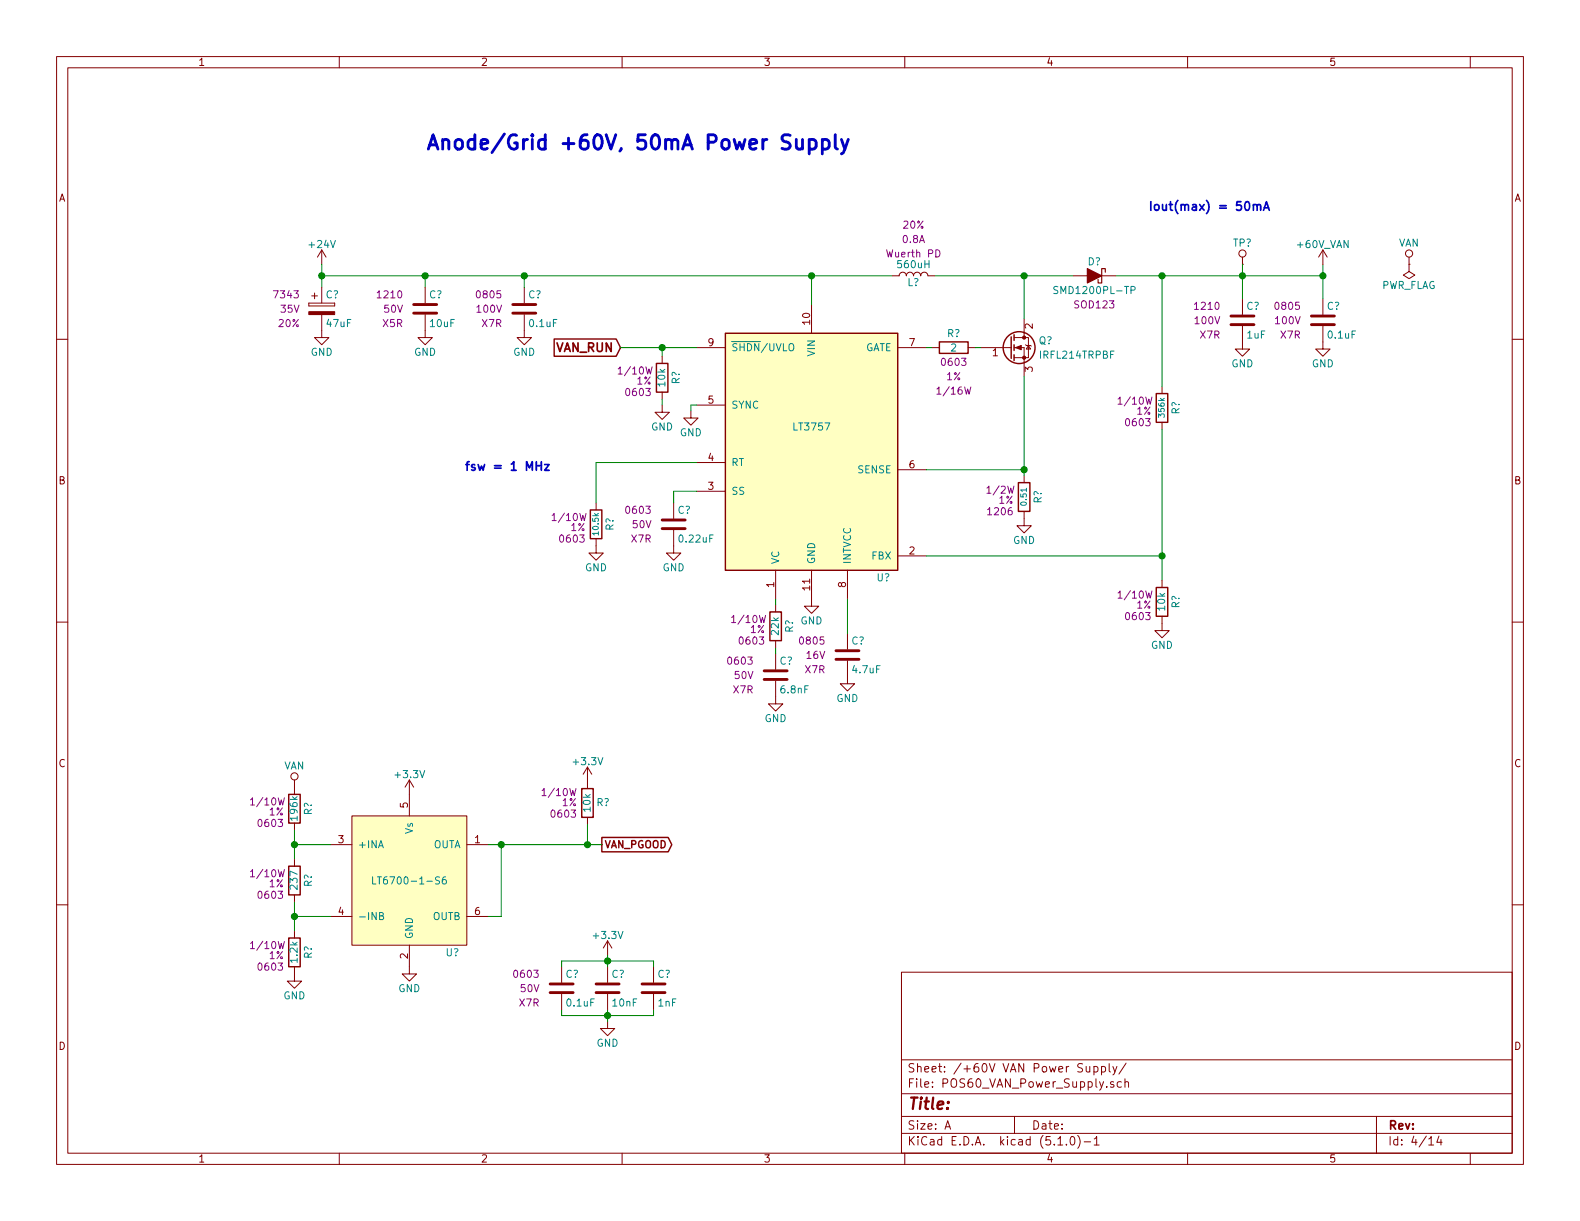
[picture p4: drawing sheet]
EESchema Schematic File Version 4
LIBS:VFD_Clock-cache
EELAYER 29 0
EELAYER END
$Descr A 11000 8500
encoding utf-8
Sheet 4 14
Title ""
Date ""
Rev ""
Comp ""
Comment1 ""
Comment2 ""
Comment3 ""
Comment4 ""
$EndDescr
$Comp
L Custom_Library:LT3757 U?
U 1 1
P 5650 2970
F 0 "U?" H 6150 1920 50  0000 C CNN
F 1 "LT3757" H 5650 2970 50  0000 C CNN
F 2 "Housings_DFN_QFN:DFN-10-1EP_3x3mm_Pitch0.5mm" H 5650 3670 60  0001 C CNN
F 3 "" H 5650 3670 60  0001 C CNN
F 4 "LT3757EDD#PBF-ND" H 0   0   50  0001 C CNN "Digi-Key PN"
	1    5650 2970
	1    0    0    -1  
$EndComp
$Comp
L power:GND #PWR?
U 1 1
P 5650 4170
F 0 "#PWR?" H 5650 3920 50  0001 C CNN
F 1 "GND" H 5650 4020 50  0000 C CNN
F 2 "" H 5650 4170 50  0001 C CNN
F 3 "" H 5650 4170 50  0001 C CNN
	1    5650 4170
	1    0    0    -1  
$EndComp
$Comp
L power:GND #PWR?
U 1 1
P 5900 4710
F 0 "#PWR?" H 5900 4460 50  0001 C CNN
F 1 "GND" H 5900 4560 50  0000 C CNN
F 2 "" H 5900 4710 50  0001 C CNN
F 3 "" H 5900 4710 50  0001 C CNN
	1    5900 4710
	1    0    0    -1  
$EndComp
$Comp
L power:GND #PWR?
U 1 1
P 5400 4850
F 0 "#PWR?" H 5400 4600 50  0001 C CNN
F 1 "GND" H 5400 4700 50  0000 C CNN
F 2 "" H 5400 4850 50  0001 C CNN
F 3 "" H 5400 4850 50  0001 C CNN
	1    5400 4850
	1    0    0    -1  
$EndComp
$Comp
L Device:Q_NMOS_GDS Q?
U 1 1
P 7030 2420
F 0 "Q?" H 7230 2470 50  0000 L CNN
F 1 "IRFL214TRPBF" H 7230 2370 50  0000 L CNN
F 2 "TO_SOT_Packages_SMD:SOT-223-3_TabPin2" H 7230 2520 50  0001 C CNN
F 3 "" H 7030 2420 50  0001 C CNN
F 4 "IRFL214PBFCT-ND" H 0   0   50  0001 C CNN "Digi-Key PN"
	1    7030 2420
	1    0    0    -1  
$EndComp
$Comp
L power:GND #PWR?
U 1 1
P 7130 3610
F 0 "#PWR?" H 7130 3360 50  0001 C CNN
F 1 "GND" H 7130 3460 50  0000 C CNN
F 2 "" H 7130 3610 50  0001 C CNN
F 3 "" H 7130 3610 50  0001 C CNN
	1    7130 3610
	1    0    0    -1  
$EndComp
$Comp
L power:GND #PWR?
U 1 1
P 4690 3800
F 0 "#PWR?" H 4690 3550 50  0001 C CNN
F 1 "GND" H 4690 3650 50  0000 C CNN
F 2 "" H 4690 3800 50  0001 C CNN
F 3 "" H 4690 3800 50  0001 C CNN
	1    4690 3800
	1    0    0    -1  
$EndComp
$Comp
L power:GND #PWR?
U 1 1
P 4150 3800
F 0 "#PWR?" H 4150 3550 50  0001 C CNN
F 1 "GND" H 4150 3650 50  0000 C CNN
F 2 "" H 4150 3800 50  0001 C CNN
F 3 "" H 4150 3800 50  0001 C CNN
	1    4150 3800
	1    0    0    -1  
$EndComp
$Comp
L power:GND #PWR?
U 1 1
P 4810 2860
F 0 "#PWR?" H 4810 2610 50  0001 C CNN
F 1 "GND" H 4810 2710 50  0000 C CNN
F 2 "" H 4810 2860 50  0001 C CNN
F 3 "" H 4810 2860 50  0001 C CNN
	1    4810 2860
	1    0    0    -1  
$EndComp
Text GLabel 4320 2420 0    60   Input ~ 12
VAN_RUN
$Comp
L power:GND #PWR?
U 1 1
P 8090 4340
F 0 "#PWR?" H 8090 4090 50  0001 C CNN
F 1 "GND" H 8090 4190 50  0000 C CNN
F 2 "" H 8090 4340 50  0001 C CNN
F 3 "" H 8090 4340 50  0001 C CNN
	1    8090 4340
	1    0    0    -1  
$EndComp
$Comp
L power:GND #PWR?
U 1 1
P 4610 2820
F 0 "#PWR?" H 4610 2570 50  0001 C CNN
F 1 "GND" H 4610 2670 50  0000 C CNN
F 2 "" H 4610 2820 50  0001 C CNN
F 3 "" H 4610 2820 50  0001 C CNN
	1    4610 2820
	1    0    0    -1  
$EndComp
$Comp
L power:GND #PWR?
U 1 1
P 9210 2380
F 0 "#PWR?" H 9210 2130 50  0001 C CNN
F 1 "GND" H 9210 2230 50  0000 C CNN
F 2 "" H 9210 2380 50  0001 C CNN
F 3 "" H 9210 2380 50  0001 C CNN
	1    9210 2380
	1    0    0    -1  
$EndComp
$Comp
L power:GND #PWR?
U 1 1
P 8650 2380
F 0 "#PWR?" H 8650 2130 50  0001 C CNN
F 1 "GND" H 8650 2230 50  0000 C CNN
F 2 "" H 8650 2380 50  0001 C CNN
F 3 "" H 8650 2380 50  0001 C CNN
	1    8650 2380
	1    0    0    -1  
$EndComp
$Comp
L Custom_Library:C_Custom C?
U 1 1
P 4690 3650
F 0 "C?" H 4715 3750 50  0000 L CNN
F 1 "0.22uF" H 4715 3550 50  0000 L CNN
F 2 "Capacitors_SMD:C_0603" H 4728 3500 50  0001 C CNN
F 3 "" H 4715 3750 50  0001 C CNN
F 4 "0603" H 4540 3750 50  0000 R CNN "display_footprint"
F 5 "50V" H 4540 3650 50  0000 R CNN "Voltage"
F 6 "X7R" H 4540 3550 50  0000 R CNN "Dielectric"
F 7 "490-5402-1-ND" H -80 0   50  0001 C CNN "Digi-Key PN"
	1    4690 3650
	1    0    0    -1  
$EndComp
$Comp
L Custom_Library:C_Custom C?
U 1 1
P 5400 4700
F 0 "C?" H 5425 4800 50  0000 L CNN
F 1 "6.8nF" H 5425 4600 50  0000 L CNN
F 2 "Capacitors_SMD:C_0603" H 5438 4550 50  0001 C CNN
F 3 "" H 5425 4800 50  0001 C CNN
F 4 "0603" H 5250 4800 50  0000 R CNN "display_footprint"
F 5 "50V" H 5250 4700 50  0000 R CNN "Voltage"
F 6 "X7R" H 5250 4600 50  0000 R CNN "Dielectric"
F 7 "399-1089-1-ND" H 0   0   50  0001 C CNN "Digi-Key PN"
	1    5400 4700
	1    0    0    -1  
$EndComp
$Comp
L Custom_Library:C_Custom C?
U 1 1
P 5900 4560
F 0 "C?" H 5925 4660 50  0000 L CNN
F 1 "4.7uF" H 5925 4460 50  0000 L CNN
F 2 "Capacitors_SMD:C_0805" H 5938 4410 50  0001 C CNN
F 3 "" H 5925 4660 50  0001 C CNN
F 4 "0805" H 5750 4660 50  0000 R CNN "display_footprint"
F 5 "16V" H 5750 4560 50  0000 R CNN "Voltage"
F 6 "X7R" H 5750 4460 50  0000 R CNN "Dielectric"
F 7 "1276-2970-1-ND" H 0   0   50  0001 C CNN "Digi-Key PN"
	1    5900 4560
	1    0    0    -1  
$EndComp
$Comp
L Custom_Library:C_Custom C?
U 1 1
P 8650 2230
F 0 "C?" H 8675 2330 50  0000 L CNN
F 1 "1uF" H 8675 2130 50  0000 L CNN
F 2 "Capacitors_SMD:C_1210" H 8688 2080 50  0001 C CNN
F 3 "" H 8675 2330 50  0001 C CNN
F 4 "1210" H 8500 2330 50  0000 R CNN "display_footprint"
F 5 "100V" H 8500 2230 50  0000 R CNN "Voltage"
F 6 "X7R" H 8500 2130 50  0000 R CNN "Dielectric"
F 7 "490-1857-1-ND" H 0   0   50  0001 C CNN "Digi-Key PN"
	1    8650 2230
	1    0    0    -1  
$EndComp
$Comp
L Custom_Library:C_Custom C?
U 1 1
P 9210 2230
F 0 "C?" H 9235 2330 50  0000 L CNN
F 1 "0.1uF" H 9235 2130 50  0000 L CNN
F 2 "Capacitors_SMD:C_0805" H 9248 2080 50  0001 C CNN
F 3 "" H 9235 2330 50  0001 C CNN
F 4 "0805" H 9060 2330 50  0000 R CNN "display_footprint"
F 5 "100V" H 9060 2230 50  0000 R CNN "Voltage"
F 6 "X7R" H 9060 2130 50  0000 R CNN "Dielectric"
F 7 "490-4789-1-ND" H 0   0   50  0001 C CNN "Digi-Key PN"
	1    9210 2230
	1    0    0    -1  
$EndComp
$Comp
L Custom_Library:R_Custom R?
U 1 1
P 4610 2630
F 0 "R?" V 4510 2630 50  0000 C CNN
F 1 "10k" V 4610 2630 50  0000 C CNN
F 2 "Resistors_SMD:R_0603" H 4610 2630 50  0001 C CNN
F 3 "" H 4610 2630 50  0001 C CNN
F 4 "0603" H 4680 2530 50  0000 L CNN "display_footprint"
F 5 "1%" H 4680 2610 50  0000 L CNN "Tolerance"
F 6 "1/10W" H 4670 2680 50  0000 L CNN "Wattage"
F 7 "P10.0KHCT-ND" H 0   0   50  0001 C CNN "Digi-Key PN"
	1    4610 2630
	-1   0    0    -1  
$EndComp
$Comp
L Custom_Library:R_Custom R?
U 1 1
P 4150 3650
F 0 "R?" V 4050 3650 50  0000 C CNN
F 1 "10.5k" V 4150 3650 40  0000 C CNN
F 2 "Resistors_SMD:R_0603" H 4150 3650 50  0001 C CNN
F 3 "" H 4150 3650 50  0001 C CNN
F 4 "0603" H 4220 3550 50  0000 L CNN "display_footprint"
F 5 "1%" H 4220 3630 50  0000 L CNN "Tolerance"
F 6 "1/10W" H 4210 3700 50  0000 L CNN "Wattage"
F 7 "P10.5KHCT-ND" H -80 0   50  0001 C CNN "Digi-Key PN"
	1    4150 3650
	-1   0    0    -1  
$EndComp
$Comp
L Custom_Library:R_Custom R?
U 1 1
P 5400 4360
F 0 "R?" V 5300 4360 50  0000 C CNN
F 1 "22k" V 5400 4360 50  0000 C CNN
F 2 "Resistors_SMD:R_0603" H 5400 4360 50  0001 C CNN
F 3 "" H 5400 4360 50  0001 C CNN
F 4 "0603" H 5470 4260 50  0000 L CNN "display_footprint"
F 5 "1%" H 5470 4340 50  0000 L CNN "Tolerance"
F 6 "1/10W" H 5460 4410 50  0000 L CNN "Wattage"
F 7 "541-22.0KHCT-ND" H 0   0   50  0001 C CNN "Digi-Key PN"
	1    5400 4360
	-1   0    0    -1  
$EndComp
$Comp
L Custom_Library:L_Custom L?
U 1 1
P 6360 1920
F 0 "L?" V 6310 1920 50  0000 C CNN
F 1 "560uH" V 6435 1920 50  0000 C CNN
F 2 "Inductors_SMD:L_Wuerth_WE-PD-Typ-LS" H 6360 1920 50  0001 C CNN
F 3 "" H 6360 1920 50  0001 C CNN
F 4 "Wuerth PD" V 6510 1920 50  0000 C CNN "display_footprint"
F 5 "0.8A" V 6610 1920 50  0000 C CNN "Ampacity"
F 6 "20%" V 6710 1920 50  0000 C CNN "Tolerance"
F 7 "732-1691-1-ND" V 6360 1920 60  0001 C CNN "Digi-Key PN"
	1    6360 1920
	0    -1   -1   0   
$EndComp
$Comp
L Custom_Library:R_Custom R?
U 1 1
P 6640 2420
F 0 "R?" V 6540 2420 50  0000 C CNN
F 1 "2" V 6640 2420 50  0000 C CNN
F 2 "Resistors_SMD:R_0603" H 6640 2420 50  0001 C CNN
F 3 "" H 6640 2420 50  0001 C CNN
F 4 "0603" V 6740 2420 50  0000 C CNN "display_footprint"
F 5 "1%" V 6840 2420 50  0000 C CNN "Tolerance"
F 6 "1/16W" V 6940 2420 50  0000 C CNN "Wattage"
F 7 "541-2.00SCT-ND" H 0   0   50  0001 C CNN "Digi-Key PN"
	1    6640 2420
	0    1    1    0   
$EndComp
$Comp
L Custom_Library:R_Custom R?
U 1 1
P 7130 3460
F 0 "R?" V 7030 3460 50  0000 C CNN
F 1 "0.51" V 7130 3460 40  0000 C CNN
F 2 "Resistors_SMD:R_1206" H 7130 3460 50  0001 C CNN
F 3 "" H 7130 3460 50  0001 C CNN
F 4 "1206" H 7200 3360 50  0000 L CNN "display_footprint"
F 5 "1%" H 7200 3440 50  0000 L CNN "Tolerance"
F 6 "1/2W" H 7190 3510 50  0000 L CNN "Wattage"
F 7 "CRL1206-FW-R510ELF" H 0   0   50  0001 C CNN "Digi-Key PN"
	1    7130 3460
	-1   0    0    -1  
$EndComp
$Comp
L Custom_Library:R_Custom R?
U 1 1
P 8090 2840
F 0 "R?" V 7990 2840 50  0000 C CNN
F 1 "356k" V 8090 2840 40  0000 C CNN
F 2 "Resistors_SMD:R_0603" H 8090 2840 50  0001 C CNN
F 3 "" H 8090 2840 50  0001 C CNN
F 4 "0603" H 8160 2740 50  0000 L CNN "display_footprint"
F 5 "1%" H 8160 2820 50  0000 L CNN "Tolerance"
F 6 "1/10W" H 8150 2890 50  0000 L CNN "Wattage"
F 7 "541-56.0KHCT-ND" H 0   0   50  0001 C CNN "Digi-Key PN"
	1    8090 2840
	-1   0    0    -1  
$EndComp
$Comp
L Custom_Library:R_Custom R?
U 1 1
P 8090 4190
F 0 "R?" V 7990 4190 50  0000 C CNN
F 1 "10k" V 8090 4190 50  0000 C CNN
F 2 "Resistors_SMD:R_0603" H 8090 4190 50  0001 C CNN
F 3 "" H 8090 4190 50  0001 C CNN
F 4 "0603" H 8160 4090 50  0000 L CNN "display_footprint"
F 5 "1%" H 8160 4170 50  0000 L CNN "Tolerance"
F 6 "1/10W" H 8150 4240 50  0000 L CNN "Wattage"
F 7 "P10.0KHCT-ND" H 0   0   50  0001 C CNN "Digi-Key PN"
	1    8090 4190
	-1   0    0    -1  
$EndComp
$Comp
L Custom_Library:D_Schottky_Custom D?
U 1 1
P 7620 1920
F 0 "D?" H 7620 2020 50  0000 C CNN
F 1 "SMD1200PL-TP‎" H 7620 1820 50  0000 C CNN
F 2 "Diodes_SMD:D_SOD-123" H 7620 1920 50  0001 C CNN
F 3 "" H 7620 2020 50  0001 C CNN
F 4 "SOD123" H 7620 1720 50  0000 C CNN "display_footprint"
F 5 "SMD1200PL-TPMSCT-ND" H 100 0   50  0001 C CNN "Digi-Key PN"
	1    7620 1920
	-1   0    0    -1  
$EndComp
$Comp
L Custom_Library:C_Custom C?
U 1 1
P 2960 2150
F 0 "C?" H 2985 2250 50  0000 L CNN
F 1 "10uF" H 2985 2050 50  0000 L CNN
F 2 "Capacitors_SMD:C_1210" H 2998 2000 50  0001 C CNN
F 3 "" H 2985 2250 50  0001 C CNN
F 4 "1210" H 2810 2250 50  0000 R CNN "display_footprint"
F 5 "50V" H 2810 2150 50  0000 R CNN "Voltage"
F 6 "X5R" H 2810 2050 50  0000 R CNN "Dielectric"
F 7 "490-8590-1-ND" H 0   0   50  0001 C CNN "Digi-Key PN"
	1    2960 2150
	1    0    0    -1  
$EndComp
$Comp
L power:GND #PWR?
U 1 1
P 2960 2300
F 0 "#PWR?" H 2960 2050 50  0001 C CNN
F 1 "GND" H 2960 2150 50  0000 C CNN
F 2 "" H 2960 2300 50  0001 C CNN
F 3 "" H 2960 2300 50  0001 C CNN
	1    2960 2300
	1    0    0    -1  
$EndComp
$Comp
L power:+24V #PWR?
U 1 1
P 2240 1840
F 0 "#PWR?" H 2240 1690 50  0001 C CNN
F 1 "+24V" H 2240 1980 50  0000 C CNN
F 2 "" H 2240 1840 50  0001 C CNN
F 3 "" H 2240 1840 50  0001 C CNN
	1    2240 1840
	1    0    0    -1  
$EndComp
$Comp
L Custom_Library:LT6700-1-S6 U?
U 1 1
P 2850 6130
F 0 "U?" H 3150 5630 50  0000 C CNN
F 1 "LT6700-1-S6" H 2850 6130 50  0000 C CNN
F 2 "TO_SOT_Packages_SMD:SOT-23-6" H 2850 6730 60  0001 C CNN
F 3 "" H 2850 6730 60  0001 C CNN
F 4 "LT6700CS6-1#TRMPBFCT-ND" H 0   0   50  0001 C CNN "Digi-Key PN"
	1    2850 6130
	1    0    0    -1  
$EndComp
$Comp
L power:GND #PWR?
U 1 1
P 4230 7110
F 0 "#PWR?" H 4230 6860 50  0001 C CNN
F 1 "GND" H 4230 6960 50  0000 C CNN
F 2 "" H 4230 7110 50  0000 C CNN
F 3 "" H 4230 7110 50  0000 C CNN
	1    4230 7110
	1    0    0    -1  
$EndComp
$Comp
L Custom_Library:C_Custom C?
U 1 1
P 3910 6880
F 0 "C?" H 3935 6980 50  0000 L CNN
F 1 "0.1uF" H 3935 6780 50  0000 L CNN
F 2 "Capacitors_SMD:C_0603" H 3948 6730 50  0001 C CNN
F 3 "" H 3935 6980 50  0001 C CNN
F 4 "0603" H 3760 6980 50  0000 R CNN "display_footprint"
F 5 "50V" H 3760 6880 50  0000 R CNN "Voltage"
F 6 "X7R" H 3760 6780 50  0000 R CNN "Dielectric"
F 7 "399-6856-1-ND" H 0   0   50  0001 C CNN "Digi-Key PN"
	1    3910 6880
	1    0    0    -1  
$EndComp
$Comp
L Custom_Library:C_Custom C?
U 1 1
P 4550 6880
F 0 "C?" H 4575 6980 50  0000 L CNN
F 1 "1nF" H 4575 6780 50  0000 L CNN
F 2 "Capacitors_SMD:C_0603" H 4588 6730 50  0001 C CNN
F 3 "" H 4575 6980 50  0001 C CNN
F 4 "0603" H 4400 6980 50  0001 R CNN "display_footprint"
F 5 "50V" H 4400 6880 50  0001 R CNN "Voltage"
F 6 "X7R" H 4400 6780 50  0001 R CNN "Dielectric"
F 7 "399-1083-1-ND" H 0   0   50  0001 C CNN "Digi-Key PN"
	1    4550 6880
	1    0    0    -1  
$EndComp
$Comp
L Custom_Library:C_Custom C?
U 1 1
P 4230 6880
F 0 "C?" H 4255 6980 50  0000 L CNN
F 1 "10nF" H 4255 6780 50  0000 L CNN
F 2 "Capacitors_SMD:C_0603" H 4268 6730 50  0001 C CNN
F 3 "" H 4255 6980 50  0001 C CNN
F 4 "0603" H 4080 6980 50  0001 R CNN "display_footprint"
F 5 "50V" H 4080 6880 50  0001 R CNN "Voltage"
F 6 "X7R" H 4080 6780 50  0001 R CNN "Dielectric"
F 7 "399-1092-1-ND" H 0   0   50  0001 C CNN "Digi-Key PN"
	1    4230 6880
	1    0    0    -1  
$EndComp
$Comp
L power:+3.3V #PWR?
U 1 1
P 4230 6650
F 0 "#PWR?" H 4230 6500 50  0001 C CNN
F 1 "+3.3V" H 4230 6790 50  0000 C CNN
F 2 "" H 4230 6650 50  0000 C CNN
F 3 "" H 4230 6650 50  0000 C CNN
	1    4230 6650
	1    0    0    -1  
$EndComp
$Comp
L power:GND #PWR?
U 1 1
P 2850 6730
F 0 "#PWR?" H 2850 6480 50  0001 C CNN
F 1 "GND" H 2850 6580 50  0000 C CNN
F 2 "" H 2850 6730 50  0000 C CNN
F 3 "" H 2850 6730 50  0000 C CNN
	1    2850 6730
	1    0    0    -1  
$EndComp
$Comp
L power:+3.3V #PWR?
U 1 1
P 2850 5530
F 0 "#PWR?" H 2850 5380 50  0001 C CNN
F 1 "+3.3V" H 2850 5670 50  0000 C CNN
F 2 "" H 2850 5530 50  0000 C CNN
F 3 "" H 2850 5530 50  0000 C CNN
	1    2850 5530
	1    0    0    -1  
$EndComp
$Comp
L Custom_Library:R_Custom R?
U 1 1
P 2050 6130
F 0 "R?" V 1950 6130 50  0000 C CNN
F 1 "237" V 2050 6130 50  0000 C CNN
F 2 "Resistors_SMD:R_0603" H 2050 6130 50  0001 C CNN
F 3 "" H 2050 6130 50  0001 C CNN
F 4 "0603" H 2120 6030 50  0000 L CNN "display_footprint"
F 5 "1%" H 2120 6110 50  0000 L CNN "Tolerance"
F 6 "1/10W" H 2110 6180 50  0000 L CNN "Wattage"
F 7 "541-237HCT-ND" H 0   0   50  0001 C CNN "Digi-Key PN"
	1    2050 6130
	-1   0    0    -1  
$EndComp
$Comp
L Custom_Library:R_Custom R?
U 1 1
P 2050 5630
F 0 "R?" V 1950 5630 50  0000 C CNN
F 1 "196k" V 2050 5630 50  0000 C CNN
F 2 "Resistors_SMD:R_0603" H 2050 5630 50  0001 C CNN
F 3 "" H 2050 5630 50  0001 C CNN
F 4 "0603" H 2120 5530 50  0000 L CNN "display_footprint"
F 5 "1%" H 2120 5610 50  0000 L CNN "Tolerance"
F 6 "1/10W" H 2110 5680 50  0000 L CNN "Wattage"
F 7 "P196KHCT-ND" H 0   0   50  0001 C CNN "Digi-Key PN"
	1    2050 5630
	-1   0    0    -1  
$EndComp
$Comp
L Custom_Library:R_Custom R?
U 1 1
P 2050 6630
F 0 "R?" V 1950 6630 50  0000 C CNN
F 1 "1.2k" V 2050 6630 50  0000 C CNN
F 2 "Resistors_SMD:R_0603" H 2050 6630 50  0001 C CNN
F 3 "" H 2050 6630 50  0001 C CNN
F 4 "0603" H 2120 6530 50  0000 L CNN "display_footprint"
F 5 "1%" H 2120 6610 50  0000 L CNN "Tolerance"
F 6 "1/10W" H 2110 6680 50  0000 L CNN "Wattage"
F 7 "P1.20KHCT-ND" H 0   0   50  0001 C CNN "Digi-Key PN"
	1    2050 6630
	-1   0    0    -1  
$EndComp
$Comp
L Custom_Library:VAN #PWR?
U 1 1
P 2050 5480
F 0 "#PWR?" H 2050 5330 50  0001 C CNN
F 1 "VAN" H 2050 5630 50  0000 C CNN
F 2 "" H 2050 5480 50  0001 C CNN
F 3 "" H 2050 5480 50  0001 C CNN
	1    2050 5480
	1    0    0    -1  
$EndComp
$Comp
L power:GND #PWR?
U 1 1
P 2050 6780
F 0 "#PWR?" H 2050 6530 50  0001 C CNN
F 1 "GND" H 2050 6630 50  0000 C CNN
F 2 "" H 2050 6780 50  0000 C CNN
F 3 "" H 2050 6780 50  0000 C CNN
	1    2050 6780
	1    0    0    -1  
$EndComp
Text GLabel 4190 5880 2    50   Output ~ 10
VAN_PGOOD
$Comp
L Custom_Library:R_Custom R?
U 1 1
P 4090 5590
F 0 "R?" H 4030 5590 50  0000 R CNN
F 1 "10k" V 4090 5590 50  0000 C CNN
F 2 "Resistors_SMD:R_0603" H 4090 5590 50  0001 C CNN
F 3 "" H 4090 5590 50  0001 C CNN
F 4 "0603" H 4160 5670 50  0000 L CNN "display_footprint"
F 5 "1%" H 4160 5590 50  0000 L CNN "Tolerance"
F 6 "1/10W" H 4160 5520 50  0000 L CNN "Wattage"
F 7 "P10.0KHCT-ND" H 0   0   50  0001 C CNN "Digi-Key PN"
	1    4090 5590
	-1   0    0    1   
$EndComp
$Comp
L power:+3.3V #PWR?
U 1 1
P 4090 5440
F 0 "#PWR?" H 4090 5290 50  0001 C CNN
F 1 "+3.3V" H 4090 5580 50  0000 C CNN
F 2 "" H 4090 5440 50  0000 C CNN
F 3 "" H 4090 5440 50  0000 C CNN
	1    4090 5440
	1    0    0    -1  
$EndComp
Text Notes 3230 3290 0    60   ~ 12
fsw = 1 MHz
Text Notes 7990 1480 0    60   ~ 12
Iout(max) = 50mA
Wire Wire Line
	5900 4410 5900 4170
Wire Wire Line
	5400 4550 5400 4510
Wire Wire Line
	5400 4210 5400 4170
Wire Wire Line
	6450 2420 6490 2420
Wire Wire Line
	6830 2420 6790 2420
Wire Wire Line
	7130 2620 7130 3270
Wire Wire Line
	7130 3270 6450 3270
Connection ~ 7130 3270
Wire Wire Line
	5650 1920 5650 2120
Wire Wire Line
	6510 1920 7130 1920
Connection ~ 7130 1920
Wire Wire Line
	4150 3500 4150 3220
Wire Wire Line
	4690 3500 4690 3420
Wire Wire Line
	8090 2990 8090 3870
Wire Wire Line
	8090 3870 6450 3870
Connection ~ 8090 3870
Wire Wire Line
	8090 2690 8090 1920
Wire Wire Line
	7770 1920 8090 1920
Wire Wire Line
	4810 2820 4810 2860
Wire Wire Line
	4810 2820 4850 2820
Wire Wire Line
	4610 2480 4610 2420
Wire Wire Line
	4320 2420 4610 2420
Connection ~ 4610 2420
Wire Wire Line
	4610 2820 4610 2780
Connection ~ 5650 1920
Wire Wire Line
	8650 1920 8650 2080
Connection ~ 8090 1920
Connection ~ 8650 1920
Wire Wire Line
	9210 1840 9210 1920
Wire Wire Line
	2960 1920 3650 1920
Connection ~ 2960 1920
Connection ~ 9210 1920
Wire Wire Line
	3910 6690 3910 6730
Connection ~ 4230 6690
Wire Wire Line
	4550 6690 4550 6730
Wire Wire Line
	3910 6690 4230 6690
Wire Wire Line
	4230 6650 4230 6690
Wire Wire Line
	3910 7070 3910 7030
Connection ~ 4230 7070
Wire Wire Line
	4550 7070 4550 7030
Wire Wire Line
	3910 7070 4230 7070
Wire Wire Line
	4230 7030 4230 7070
Wire Wire Line
	3490 5880 3490 6380
Wire Wire Line
	2050 6280 2050 6380
Connection ~ 2050 6380
Wire Wire Line
	2050 5780 2050 5880
Connection ~ 2050 5880
Wire Wire Line
	4090 5740 4090 5880
Connection ~ 4090 5880
Connection ~ 3490 5880
Wire Wire Line
	7130 1920 7130 2220
$Comp
L Custom_Library:VAN #PWR?
U 1 1
P 9810 1840
F 0 "#PWR?" H 9810 1690 50  0001 C CNN
F 1 "VAN" H 9810 1990 50  0000 C CNN
F 2 "" H 9810 1840 50  0001 C CNN
F 3 "" H 9810 1840 50  0001 C CNN
	1    9810 1840
	1    0    0    -1  
$EndComp
$Comp
L power:PWR_FLAG #FLG?
U 1 1
P 9810 1840
F 0 "#FLG?" H 9810 1915 50  0001 C CNN
F 1 "PWR_FLAG" H 9810 1990 50  0000 C CNN
F 2 "" H 9810 1840 50  0001 C CNN
F 3 "" H 9810 1840 50  0001 C CNN
	1    9810 1840
	-1   0    0    1   
$EndComp
Wire Wire Line
	7130 3270 7130 3310
Wire Wire Line
	7130 1920 7470 1920
Wire Wire Line
	8090 3870 8090 4040
Wire Wire Line
	4610 2420 4850 2420
Wire Wire Line
	5650 1920 6210 1920
Wire Wire Line
	8090 1920 8650 1920
Wire Wire Line
	8650 1920 9210 1920
Wire Wire Line
	2960 1920 2960 2000
Wire Wire Line
	9210 1920 9210 2080
Wire Wire Line
	4230 6690 4550 6690
Wire Wire Line
	4230 6690 4230 6730
Wire Wire Line
	4230 7070 4550 7070
Wire Wire Line
	4230 7070 4230 7110
Wire Wire Line
	2050 6380 2050 6480
Wire Wire Line
	2050 5880 2050 5980
Wire Wire Line
	4090 5880 4190 5880
Wire Wire Line
	3490 5880 4090 5880
$Comp
L Custom_Library:TP TP?
U 1 1
P 8650 1840
AR Path="/5A557C58/5B52EF33" Ref="TP?"  Part="1" 
AR Path="/5A0BC776/5B52EF33" Ref="TP?"  Part="1" 
F 0 "TP?" H 8650 1990 50  0000 C CNN
F 1 "TP" H 8650 1990 50  0001 C CNN
F 2 "Measurement_Points:Measurement_Point_Round-SMD-Pad_Small" H 8650 1840 60  0001 C CNN
F 3 "" H 8650 1840 60  0000 C CNN
	1    8650 1840
	1    0    0    -1  
$EndComp
Wire Wire Line
	8650 1840 8650 1920
$Comp
L Custom_Library:C_Custom C?
U 1 1
P 3650 2150
F 0 "C?" H 3675 2250 50  0000 L CNN
F 1 "0.1uF" H 3675 2050 50  0000 L CNN
F 2 "Capacitors_SMD:C_0805" H 3688 2000 50  0001 C CNN
F 3 "" H 3675 2250 50  0001 C CNN
F 4 "0805" H 3500 2250 50  0000 R CNN "display_footprint"
F 5 "100V" H 3500 2150 50  0000 R CNN "Voltage"
F 6 "X7R" H 3500 2050 50  0000 R CNN "Dielectric"
F 7 "490-4789-1-ND" H -5560 -80 50  0001 C CNN "Digi-Key PN"
	1    3650 2150
	1    0    0    -1  
$EndComp
$Comp
L power:GND #PWR?
U 1 1
P 3650 2300
F 0 "#PWR?" H 3650 2050 50  0001 C CNN
F 1 "GND" H 3650 2150 50  0000 C CNN
F 2 "" H 3650 2300 50  0001 C CNN
F 3 "" H 3650 2300 50  0001 C CNN
	1    3650 2300
	1    0    0    -1  
$EndComp
Wire Wire Line
	3650 1920 3650 2000
Connection ~ 3650 1920
Wire Wire Line
	3650 1920 5650 1920
$Comp
L Custom_Library:CP_Tant_Custom C?
U 1 1
P 2240 2150
F 0 "C?" H 2265 2250 50  0000 L CNN
F 1 "47uF" H 2265 2050 50  0000 L CNN
F 2 "Capacitors_Tantalum_SMD:CP_Tantalum_Case-X_EIA-7343-43_Reflow" H 2278 2000 50  0001 C CNN
F 3 "" H 2265 2250 50  0001 C CNN
F 4 "7343" H 2090 2250 50  0000 R CNN "display_footprint"
F 5 "35V" H 2090 2150 50  0000 R CNN "Voltage"
F 6 "20%" H 2090 2050 50  0000 R CNN "Tolerance"
F 7 "399-5938-1-ND" H 2240 2150 50  0001 C CNN "Digi-Key PN"
	1    2240 2150
	1    0    0    -1  
$EndComp
$Comp
L power:GND #PWR?
U 1 1
P 2240 2300
F 0 "#PWR?" H 2240 2050 50  0001 C CNN
F 1 "GND" H 2240 2150 50  0000 C CNN
F 2 "" H 2240 2300 50  0001 C CNN
F 3 "" H 2240 2300 50  0001 C CNN
	1    2240 2300
	1    0    0    -1  
$EndComp
Wire Wire Line
	2240 2000 2240 1920
Wire Wire Line
	2240 1920 2960 1920
Wire Wire Line
	2240 1840 2240 1920
Connection ~ 2240 1920
Text Notes 2960 1060 0    100  ~ 20
Anode/Grid +60V, 50mA Power Supply
Wire Wire Line
	3400 5880 3490 5880
Wire Wire Line
	3400 6380 3490 6380
Wire Wire Line
	2050 5880 2300 5880
Wire Wire Line
	2050 6380 2300 6380
$Comp
L Custom_Library:+60V_VAN #PWR?
U 1 1
P 9210 1840
F 0 "#PWR?" H 9210 1690 50  0001 C CNN
F 1 "+60V_VAN" H 9210 1980 50  0000 C CNN
F 2 "" H 9210 1840 50  0000 C CNN
F 3 "" H 9210 1840 50  0000 C CNN
	1    9210 1840
	1    0    0    -1  
$EndComp
Wire Wire Line
	4150 3220 4850 3220
Wire Wire Line
	4690 3420 4850 3420
$EndSCHEMATC
